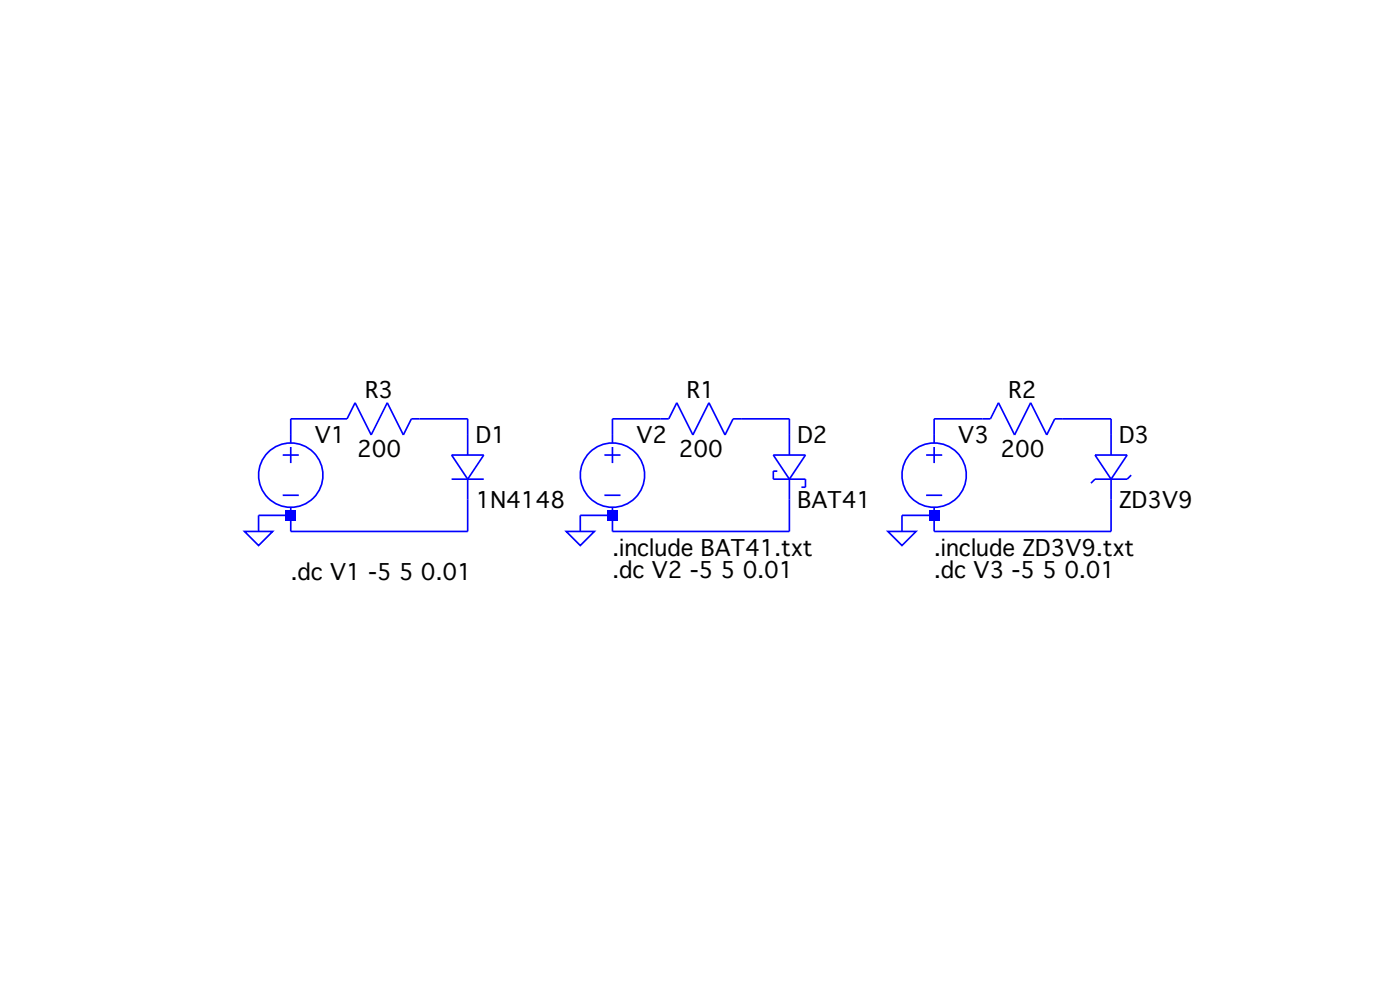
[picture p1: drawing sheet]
Version 4
SHEET 1 880 680
WIRE -128 176 -176 176
WIRE 0 176 -48 176
WIRE 192 176 144 176
WIRE 320 176 272 176
WIRE 512 176 464 176
WIRE 640 176 592 176
WIRE -176 192 -176 176
WIRE 0 192 0 176
WIRE 144 192 144 176
WIRE 320 192 320 176
WIRE 464 192 464 176
WIRE 640 192 640 176
WIRE -176 272 -208 272
WIRE 144 272 112 272
WIRE 464 272 432 272
WIRE -208 288 -208 272
WIRE -176 288 -176 272
WIRE 0 288 0 256
WIRE 0 288 -176 288
WIRE 112 288 112 272
WIRE 144 288 144 272
WIRE 320 288 320 256
WIRE 320 288 144 288
WIRE 432 288 432 272
WIRE 464 288 464 272
WIRE 640 288 640 256
WIRE 640 288 464 288
FLAG 432 288 0
FLAG 112 288 0
FLAG -208 288 0
SYMBOL voltage 144 176 R0
SYMATTR InstName V2
SYMATTR Value ""
SYMBOL Res 288 160 R90
WINDOW 0 0 56 VBottom 2
WINDOW 3 32 56 VTop 2
SYMATTR InstName R1
SYMATTR Value 200
SYMBOL schottky 304 192 R0
SYMATTR InstName D2
SYMATTR Value BAT41
SYMBOL voltage 464 176 R0
SYMATTR InstName V3
SYMATTR Value ""
SYMBOL Res 608 160 R90
WINDOW 0 0 56 VBottom 2
WINDOW 3 32 56 VTop 2
SYMATTR InstName R2
SYMATTR Value 200
SYMBOL zener 624 192 R0
SYMATTR InstName D3
SYMATTR Value ZD3V9
SYMATTR Description Schottky diode
SYMATTR Type schottky
SYMBOL voltage -176 176 R0
SYMATTR InstName V1
SYMATTR Value ""
SYMBOL Res -32 160 R90
WINDOW 0 0 56 VBottom 2
WINDOW 3 32 56 VTop 2
SYMATTR InstName R3
SYMATTR Value 200
SYMBOL diode -16 192 R0
SYMATTR InstName D1
SYMATTR Value 1N4148
SYMATTR Description Schottky diode
SYMATTR Type schottky
TEXT 144 304 Left 2 !.include BAT41.txt\n.dc V2 -5 5 0.01
TEXT 464 304 Left 2 !.include ZD3V9.txt\n.dc V3 -5 5 0.01
TEXT -176 328 Left 2 !.dc V1 -5 5 0.01
